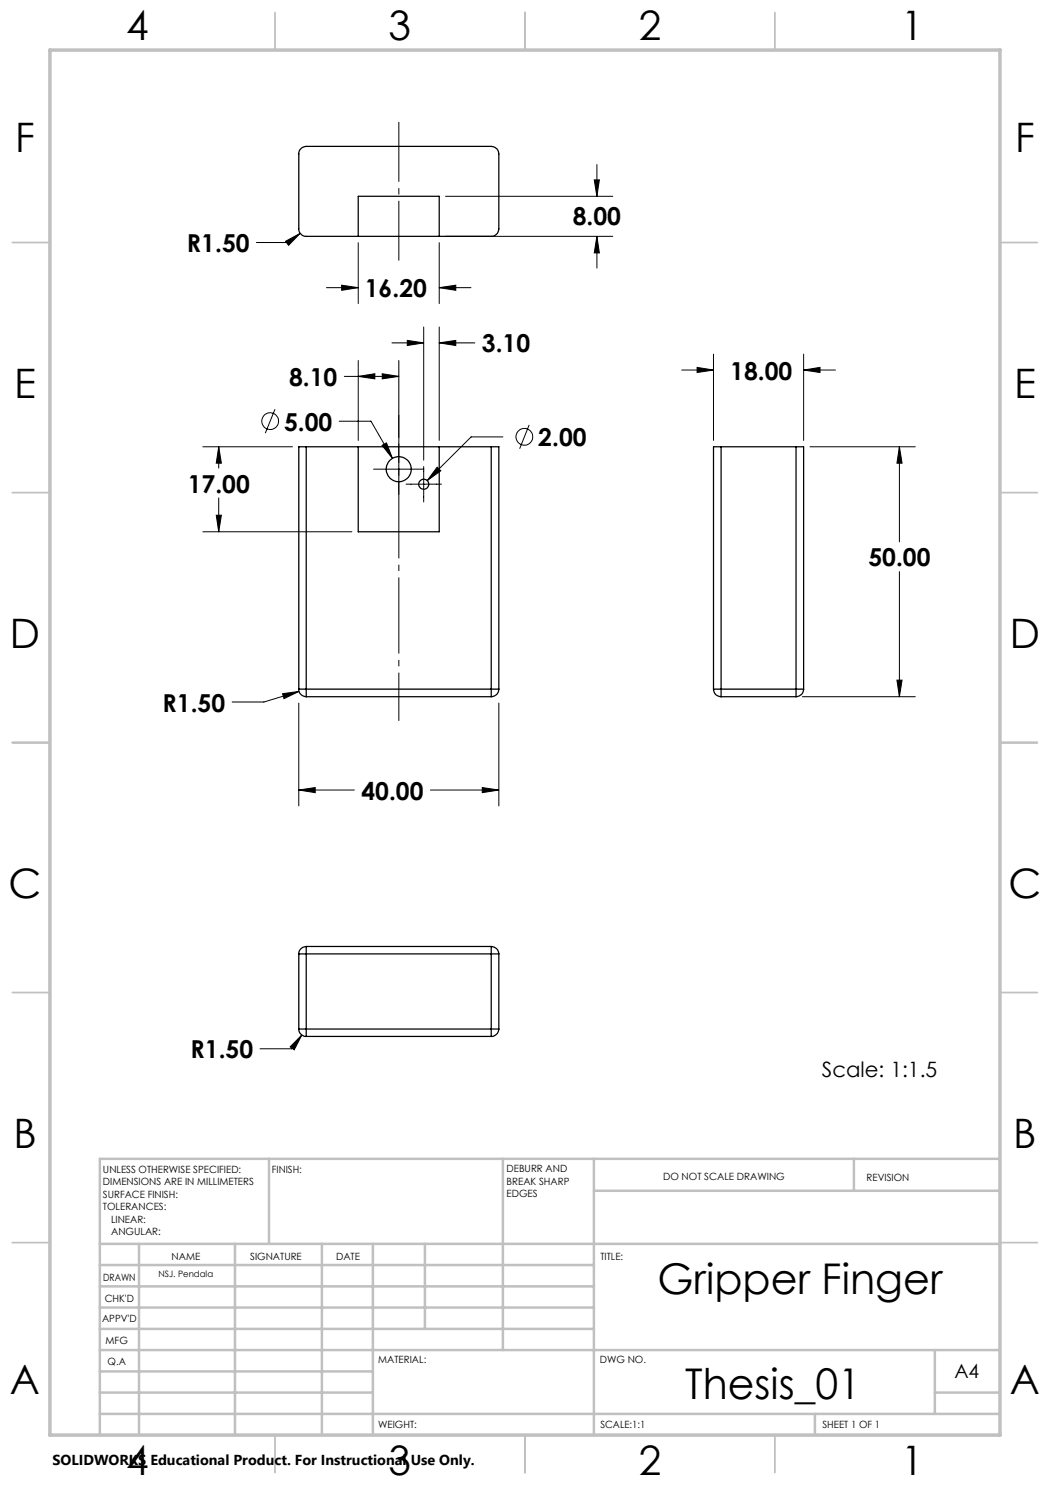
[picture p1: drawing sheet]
<svg xmlns="http://www.w3.org/2000/svg" width="210mm" height="297mm" viewBox="0 0 210 297" stroke-linecap="round" stroke-linejoin="round" font-family="sans-serif">
<g fill="none" stroke="#000" stroke-width=".25">
<path d="M60.1 29.8l.4-.3 .7-.2h37a1.55 1.55 0 0 1 1.6 1.5v15a1.49 1.49 0 0 1-1.6 1.5h-37a1.49 1.49 0 0 1-1.4-1.5v-15.3zM71.6 47.3v-8h16.2v8M61.2 89.4h-1.4v48.4M61.2 89.4v48.4M61.2 89.4h37M71.6 89.4v17h16.2v-17M98.2 89.4h1.6v48.4M98.2 89.4v48.4M144.2 89.4h-1.5v48.4M144.2 89.4h15M144.2 89.4v48.4M159.2 89.4h1.5v48.4"/>
<path d="M159.2 89.4v48.4M59.8 137.8h1.4M59.8 137.8a1.49 1.49 0 0 0 1.4 1.5M61.2 137.8v1.5M61.2 137.8h37M61.2 139.3h37M98.2 137.8v1.5M98.2 137.8h1.6M99.8 137.8a1.49 1.49 0 0 1-1.6 1.5M142.7 137.8a1.49 1.49 0 0 0 1.5 1.5M142.7 137.8h1.5M144.2 137.8v1.5"/>
<path d="M144.2 137.8h15M144.2 139.3h15M159.2 137.8v1.5M159.2 137.8h1.5M160.7 137.8a1.49 1.49 0 0 1-1.5 1.5M59.8 190.8h1.4M59.8 190.8v15M61.2 189.3a1.49 1.49 0 0 0-1.4 1.5M61.2 189.3v1.5M61.2 190.8v15M61.2 190.8h37M61.2 189.3h37"/>
<path d="M98.2 190.8h1.6M98.2 189.3v1.5M98.2 189.3a1.55 1.55 0 0 1 1.6 1.5M98.2 190.8v15M99.8 190.8v15M59.8 205.8h1.4M59.8 205.8a1.49 1.49 0 0 0 1.4 1.5M61.2 205.8v1.5M61.2 207.3h37M61.2 205.8h37M98.2 205.8v1.5M98.2 205.8h1.6"/>
<path d="M99.8 205.8a1.49 1.49 0 0 1-1.6 1.5"/>
<circle cx="79.7" cy="93.8" r="2.49"/>
<circle cx="84.8" cy="96.9" r="1.01"/>
</g>
<g fill="none" stroke="#000" stroke-width=".2">
<path d="M89.1 39.3h33.5M118.9 36h1l-.5 3.3zM119.4 32.9v6.4M57.1 48.3l2.9-1.6-2.3 2.4zM60 46.7l-2.4 1.8h-6.3M65.3 57.5h6.3M68.3 57l3.3 .5-3.3 .6zM71.6 48.5v12.2M87.8 57.5l3.4-.5v1.1zM87.8 48.5v12.2M87.8 57.5h6.4M89.1 47.3h33.5"/>
<path d="M119.4 47.3l.5 3.3h-1zM119.4 47.3v6.3M68.9 75.3h10.9M71.6 75.3l3.4-.5v1zM71.6 72.1v16M76.4 74.8l3.4 .5-3.4 .5zM78.4 68.6h6.3M79.8 72.1v15.4M81.5 68.1l3.2 .5-3.2 .5zM84.7 65.4v26.6M87.8 68.6l3.4-.5v1zM87.8 65.4v22.7"/>
<path d="M87.8 68.6h7.2M136.3 74h6.4M139.4 73.5l3.3 .5-3.3 .5zM142.7 70.8v17.3M160.7 74l3.3-.5v1zM160.7 70.8v17.3M160.7 74h6.4M40.6 89.4h17.9M43.7 89.4l.6 3.2h-1zM43.7 89.4v4.2M43.7 99.6v6.8M55 81.8l-1.9 4.8"/>
<path d="M67.8 84.2h6.4l4.3 7.5M74.7 93.8h10.1M76.4 89.1l.9-.5 1.2 3.1zM79.8 88.8v10.1M81.2 96.8h7.1M84.7 93.3v7.1M87.4 93.4l.8 .8-2.8 1.9zM100.6 87.4h-6.4l-8.8 8.7M105.8 85l-1.9 4.7M162 89.4h21.1M179.9 89.4l.5 3.2h-1zM179.9 89.4v19"/>
<path d="M40.6 106.4h29.8M43.3 103h1l-.6 3.4zM179.9 114.3v25M56.5 138.7l3.3-.4-3 1.4zM59.8 138.3l-7 2.1h-6.4M160.5 139.3h22.6M179.4 136h1l-.5 3.3zM59.8 158l3.2-.5v1zM59.8 140.6v20.6M59.8 158h11.1M86.1 158h13.7M96.4 157.5l3.4 .5-3.4 .5z"/>
<path d="M99.8 140.6v20.6M60.4 207l-1.6 3-.8-.6zM60.4 207l-2.1 2.8h-6.3"/>
<circle cx="54" cy="84.2" r="1.67"/>
<circle cx="104.9" cy="87.4" r="1.68"/>
</g>
<path d="M79.8 52.1v-27.7" fill="none" stroke="#000" stroke-width=".2" stroke-dasharray="15.2 1.3 1.3 1.3" stroke-dashoffset="3.3" stroke-linecap="butt"/>
<path d="M79.8 144.2v-61.2" fill="none" stroke="#000" stroke-width=".2" stroke-dasharray="15.2 1.3 1.3 1.3" stroke-dashoffset="5.6" stroke-linecap="butt"/>
<g fill="none" stroke="#c0c0c0" stroke-width=".35">
<path d="M55 2.5v7.5M105 2.5v7.5M155 2.5v7.5M2.5 48.5h7.5M200 48.5h7.5M2.5 98.5h7.5M200 98.5h7.5M2.5 148.5h7.5M200 148.5h7.5M2.5 198.5h7.5M200 198.5h7.5M2.5 248.5h7.5"/>
<path d="M200 248.5h7.5M55 287v7.5M105 287v7.5M155 287v7.5"/>
</g>
<g fill="none" stroke="#c0c0c0" stroke-width=".5">
<path d="M53.8 231.8v17M100.6 231.8v38.2M118.8 231.8v55.2M118.8 238.2h81.2M170.8 231.8v6.4M200 231.8h-180v55.2M20 248.8h180M20 257.3h98.8M20 253h98.8M27.8 248.8v38.2M47 248.8v38.2M64.4 248.8v38.2"/>
<path d="M74.6 248.8v38.2M85 248.8v17M20 265.8h98.8M20 261.5h98.8M20 278.5h54.6M20 274.3h54.6M20 270h180M187 278.5h13M187 270v12.8M20 282.8h180M163 282.8v4.2"/>
</g>
<path d="M10 10h190v277h-190z" fill="none" stroke="#c0c0c0" stroke-width=".7"/>
<g fill="#000">
<path d="M139.4 73.5l3.3 .5-3.3 .5zM160.7 74l3.3-.5v1zM179.9 89.4l.5 3.2h-1zM179.4 136h1l-.5 3.3z"/>
<path d="M76.4 89.1l2.1 2.6-1.2-3.1zM87.4 93.4l-2 2.7 2.8-1.9zM43.3 103h1l-.6 3.4zM43.7 89.4l.6 3.2h-1zM76.4 74.8l3.4 .5-3.4 .5zM71.6 75.3l3.4-.5v1zM81.5 68.1l3.2 .5-3.2 .5zM87.8 68.6l3.4-.5v1zM118.9 36h1l-.5 3.3zM119.4 47.3l.5 3.3h-1zM68.3 57l3.3 .5-3.3 .6zM87.8 57.5l3.4-.5v1.1zM60.4 207l-2.4 2.4 .8 .6z"/>
<path d="M96.4 157.5l3.4 .5-3.4 .5zM59.8 158l3.2-.5v1zM56.5 138.7l.3 1 3-1.4zM57.1 48.3l.6 .8 2.3-2.4z"/>
</g>
<g font-size="8.5">
<text x="131.5" y="258.8">Gripper Finger</text>
<text x="137" y="279.7">Thesis_01</text>
</g>
<g font-size="8.1">
<text x="25.2" y="8">4</text>
<text x="77.7" y="8">3</text>
<text x="127.7" y="8">2</text>
<text x="180.2" y="8">1</text>
<text x="3" y="30.4">F</text>
<text x="203" y="30.4">F</text>
<text x="2.8" y="79.6">E</text>
<text x="202.8" y="79.6">E</text>
<text x="2" y="129.6">D</text>
<text x="202" y="129.6">D</text>
<text x="1.7" y="179.6">C</text>
<text x="201.7" y="179.6">C</text>
<text x="2.7" y="229.6">B</text>
<text x="202.7" y="229.6">B</text>
<text x="2" y="278.9">A</text>
<text x="202" y="278.9">A</text>
<text x="25.2" y="295">4</text>
<text x="77.7" y="295">3</text>
<text x="127.7" y="295">2</text>
<text x="180.2" y="295">1</text>
</g>
<g font-size="4.9">
<text x="114.6" y="45.1">8.00</text>
<text x="37.4" y="50.4">R1.50</text>
<text x="73" y="59.4">16.20</text>
<text x="96.4" y="70.5">3.10</text>
<text x="57.8" y="77.2">8.10</text>
<text x="146" y="75.9">18.00</text>
<text x="56.8" y="86.1">5.00</text>
<text x="107.7" y="89.3">2.00</text>
<text x="37.6" y="98.5">17.00</text>
<text x="173.7" y="113.3">50.00</text>
<text x="32.5" y="142.3">R1.50</text>
<text x="72.3" y="159.9">40.00</text>
<text x="38.1" y="211.7">R1.50</text>
</g>
<text font-size="4.2" x="164.4" y="215.3">Scale: 1:1.5</text>
<text font-size="3.9" x="190.9" y="275.5">A4</text>
<text font-size="2.9" x="10.5" y="292.9">SOLIDWORKS Educational Product. For Instructional Use Only.</text>
<g font-size="2">
<text x="20.6" y="234.6">UNLESS OTHERWISE SPECIFIED:</text>
<text x="20.6" y="237.1">DIMENSIONS ARE IN MILLIMETERS</text>
<text x="20.6" y="239.6">SURFACE FINISH:</text>
<text x="54.4" y="234.6">FINISH:</text>
<text x="101.3" y="234.5">DEBURR AND</text>
<text x="101.3" y="237">BREAK SHARP</text>
<text x="101.3" y="239.5">EDGES</text>
<text x="132.6" y="236">DO NOT SCALE DRAWING</text>
<text x="173.3" y="236.2">REVISION</text>
<text x="20.6" y="242.1">TOLERANCES:</text>
<text x="22.2" y="244.6">LINEAR:</text>
<text x="22.2" y="247.1">ANGULAR:</text>
<text x="34.3" y="252">NAME</text>
<text x="50" y="251.9">SIGNATURE</text>
<text x="67.2" y="251.9">DATE</text>
<text x="120.1" y="251.9">TITLE:</text>
<text x="20.6" y="256.1">DRAWN</text>
<text x="20.9" y="260.3">CHK'D</text>
<text x="20.4" y="264.4">APPV'D</text>
<text x="21.1" y="268.8">MFG</text>
<text x="21.5" y="273">Q.A</text>
<text x="75.6" y="272.5">MATERIAL:</text>
<text x="120" y="272.5">DWG NO.</text>
<text x="75.6" y="285.5">WEIGHT:</text>
<text x="120.1" y="285.6">SCALE:1:1</text>
<text x="164.5" y="285.6">SHEET 1 OF 1</text>
</g>
<text font-size="1.8" x="31.7" y="255.4">NSJ. Pendala</text>
</svg>
